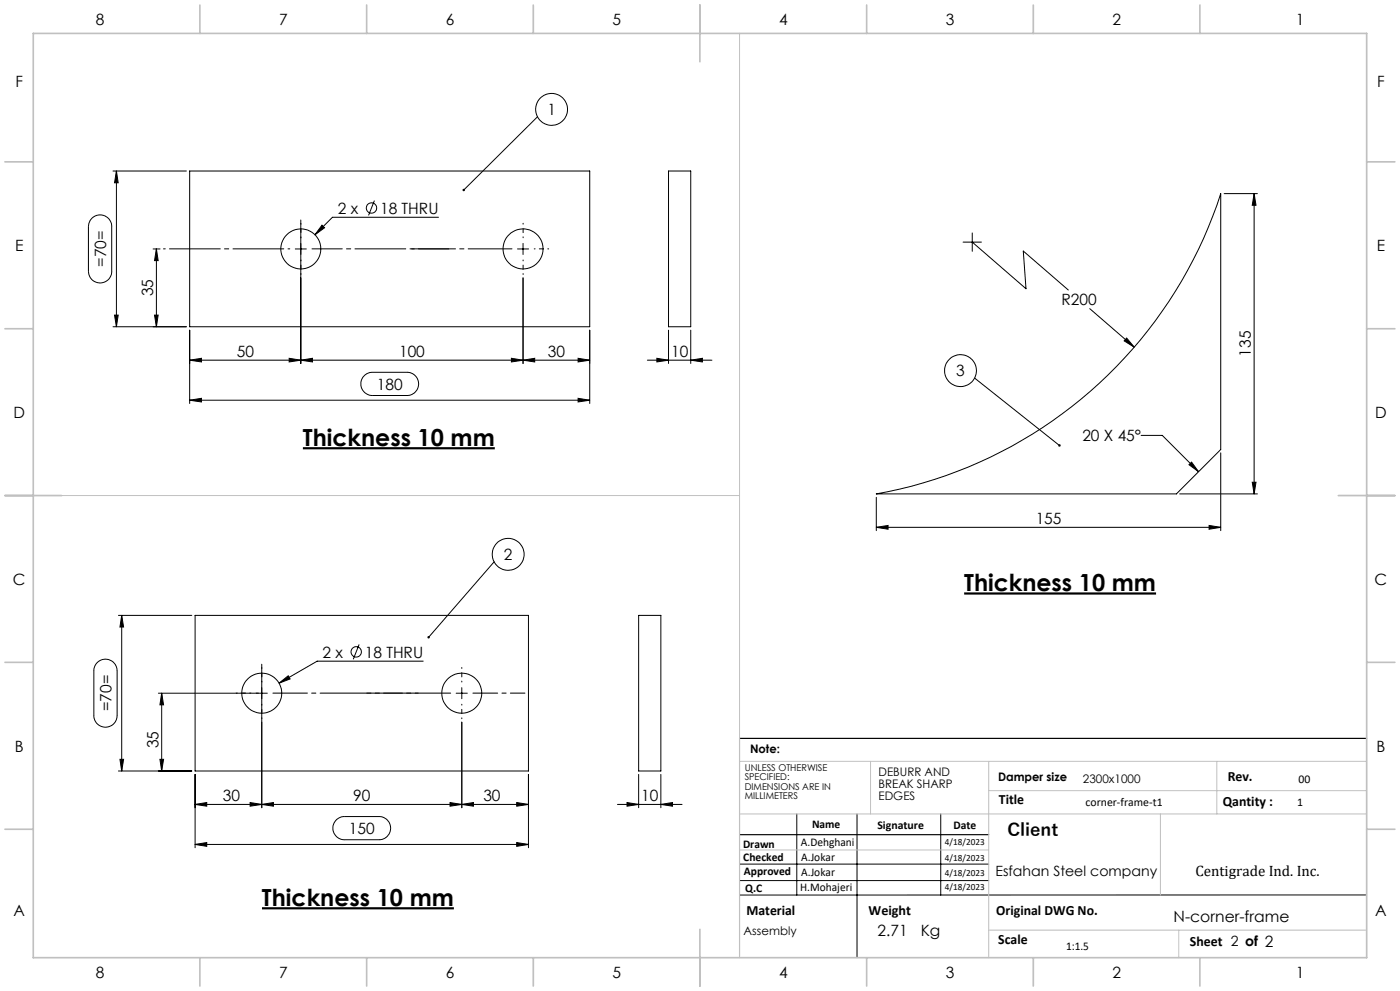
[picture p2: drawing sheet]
<svg xmlns="http://www.w3.org/2000/svg" width="420mm" height="297mm" viewBox="0 0 420 297" stroke-linecap="round" stroke-linejoin="round" font-family="sans-serif">
<g fill="none" stroke="#000" stroke-width=".3">
<path d="M161.3 35l-22.2 21.9M33.9 51.3h22M34.9 51.3l.6 3.5h-1.1zM34.9 51.3v46.6M56.9 51.3h120v46.6h-120zM200.6 51.3h6.6v46.6h-6.6zM367.2 58h10M376.2 58l.6 3.5h-1.1zM376.2 58v90M27.5 65.5a3.5 3.5 0 0 1 3.8-.8 3.5 3.5 0 0 1 2.2 3.2v13.4a3.5 3.5 0 0 1-3.5 3.5 3.5 3.5 0 0 1-3.5-3.5v-13.4l.2-1.1zM45.9 74.6h2.1M46.9 74.6l.5 3.5h-1z"/>
<path d="M46.9 74.6v23.3M88.6 74.6h3.3M90.2 65.9v43M96.6 67.5l.8 .8-2.9 2.1zM112.3 60.1l-1.7 4.5M131.6 65.1h-31.9l-5.2 5.3M155.3 74.6h3.3M156.9 73v3.3M288.9 72.6h5.5M291.7 72.6l16.1 13.9-.8-11.3 13.5 11.7M291.7 69.8v5.5M33.9 97.9h22"/>
<path d="M34.4 94.4h1.1l-.6 3.5zM46.4 94.4h1l-.5 3.5zM56.9 99v21.9M156.9 83.3v25.6M176.9 99v21.9M200.6 99v9.9M207.2 99v9.9M326.9 92.5l13.4 11.5M56.9 107.9l3.5-.5v1.1zM56.9 119.9l3.5-.5v1.1zM56.9 107.9h120M56.9 119.9h120"/>
<path d="M86.7 107.4l3.5 .5-3.5 .6zM90.2 107.9l3.5-.5v1.1zM109.3 112.5l.7-.5 1.5-.4h10.6a3.5 3.5 0 0 1 3.5 3.5 3.5 3.5 0 0 1-3.5 3.4h-10.3a3.5 3.5 0 0 1-3.3-2.1 3.5 3.5 0 0 1 .8-3.9zM153.4 107.4l3.5 .5-3.5 .6zM156.9 107.9l3.5-.5v1.1zM173.4 119.4l3.5 .5-3.5 .6zM173.4 107.4l3.5 .5-3.5 .6zM194.2 107.9h19.4M197.1 107.4l3.5 .5-3.5 .6zM207.2 107.9l3.5-.5v1.1zM292.4 113.3l25.5 20.2M338 101.3l2.3 2.7-3-1.8z"/>
<path d="M342.3 130.5h6.4l10.9 10.9M356.7 139.3l.8-.8 2.1 2.9zM366.2 135.7v23.3M262.9 158l3.5-.5v1.1zM262.9 149v10M262.9 158h103.3M262.9 148a133.2 133.2 0 0 0 103.3-90v76.7l-13.3 13.3zM353.9 148h23.3M362.7 157.5l3.5 .5-3.5 .6zM375.7 144.5h1.1l-.6 3.5zM148.2 168.4l-19.6 22.6M29.1 198.6a3.5 3.5 0 0 1 3.9-.8 3.5 3.5 0 0 1 2.1 3.2v13.5a3.5 3.5 0 0 1-3.5 3.4 3.5 3.5 0 0 1-3.4-3.4v-13.7l.3-1.3z"/>
<path d="M35.5 184.4h22M36.5 184.4l.6 3.5h-1.1zM36.5 184.4v46.7M58.5 184.4h100v46.7h-100zM78.5 199.1v43M107.7 193.1l-1.7 4.5M127 198.2h-31.9l-11.4 6.5M191.6 184.4h6.7v46.7h-6.7zM48.5 207.7l.6 3.5h-1.1zM48.5 207.7v23.4M80.2 207.7h-32.7M83.7 204.7l2.8-2.2 .5 1z"/>
<path d="M136.8 207.7h3.4M138.5 206.1v3.3M138.5 216.4v25.7M35.5 231.1h22M36 227.6h1.1l-.6 3.5zM48 227.6h1.1l-.6 3.5zM58.5 232.1v22M158.5 232.1v22M191.6 232.1v10M198.3 232.1v10M58.5 241.1l3.5-.6v1.1zM58.5 253.1l3.5-.6v1.1z"/>
<path d="M58.5 241.1h100M58.5 253.1h100M75 240.5l3.5 .6-3.5 .5zM78.5 241.1l3.5-.6v1.1zM100.9 245.7l.9-.6 1.3-.4h10.6a3.5 3.5 0 0 1 3.5 3.5 3.5 3.5 0 0 1-3.5 3.5h-10.3a3.5 3.5 0 0 1-3.3-2.2 3.5 3.5 0 0 1 .8-3.8zM135 240.5l3.5 .6-3.5 .5zM138.5 241.1l3.5-.6v1.1zM155 252.5l3.5 .6-3.5 .5zM155 240.5l3.5 .6-3.5 .5zM185.2 241.1h19.4M188.1 240.5l3.5 .6-3.5 .5zM198.3 241.1l3.5-.6v1.1z"/>
<path d="M221.9 259h74.7M239 243.9v24.3M257.1 243.9v43.1M282.2 243.9v24.3M221.9 263.9h74.7M410 268.2h-188.1"/>
<circle cx="165.5" cy="32.8" r="4.8"/>
<circle cx="90.2" cy="74.6" r="6"/>
<circle cx="111.4" cy="62.3" r="1.56"/>
<circle cx="156.9" cy="74.6" r="6"/>
<circle cx="288.1" cy="111.1" r="4.8"/>
<circle cx="152.4" cy="166.1" r="4.8"/>
<circle cx="106.9" cy="195.4" r="1.55"/>
<circle cx="78.5" cy="207.8" r="6"/>
<circle cx="138.5" cy="207.8" r="6"/>
</g>
<path d="M90.9 134.3h57.5M289.2 177.9h57.6M78.6 272.2h57.6" fill="none" stroke="#000" stroke-width=".66" stroke-linecap="butt"/>
<path d="M90.3 71.3v-4.4M90.3 77.9v4.4M156.9 71.3v-4.4M156.9 77.9v4.4M160.3 74.6h4.3M75.2 207.7h-4.3M78.5 204.4v-4.3M78.5 211.1v4.3M138.5 204.4v-4.3M138.5 211.1v4.3" fill="none" stroke="#000" stroke-width=".3" stroke-dasharray="15.2 1.3 1.3 1.3" stroke-dashoffset="15"/>
<path d="M153.6 74.6h-30.1" fill="none" stroke="#000" stroke-width=".3" stroke-dasharray="15.2 1.3 1.3 1.3" stroke-dashoffset="2.1"/>
<path d="M86.9 74.6h-37.9" fill="none" stroke="#000" stroke-width=".3" stroke-dasharray="15.2 1.3 1.3 1.3" stroke-dashoffset="-1.8"/>
<path d="M93.6 74.6h41" fill="none" stroke="#000" stroke-width=".3" stroke-dasharray="15.2 1.3 1.3 1.3" stroke-dashoffset="6.2"/>
<path d="M135.2 207.7h-25.2" fill="none" stroke="#000" stroke-width=".3" stroke-dasharray="15.2 1.3 1.3 1.3" stroke-dashoffset="4.6"/>
<path d="M141.9 207.7h15.6" fill="none" stroke="#000" stroke-width=".3" stroke-dasharray="15.2 1.3 1.3 1.3" stroke-dashoffset="7.8"/>
<path d="M81.9 207.7h43.5" fill="none" stroke="#000" stroke-width=".3" stroke-dasharray="15.2 1.3 1.3 1.3" stroke-dashoffset="4.9"/>
<path d="M221.9 221.3h188.1M221.9 250.2h74.7" fill="none" stroke="#000" stroke-width=".35"/>
<path d="M221.9 10v211.3M10 148.5h211.9M221.9 228.2h188.1M261.2 228.2v15.7M296.6 228.2v58.8M296.6 237h113.4M365.1 228.2v15.7M221.9 243.9h188.1M221.9 254.7h74.7M348.1 243.9v24.3M296.6 278.8h113.4M353.6 278.8v8.2" fill="none" stroke="#c0c0c0" stroke-width=".3"/>
<path d="M221.9 221.3v65.7" fill="none" stroke="#c0c0c0" stroke-width=".35"/>
<g fill="none" stroke="#c0c0c0" stroke-width=".5">
<path d="M10 10h400v277h-400zM60 1.5v8.5M110 1.5v8.5M160 1.5v8.5M210 1.5v17M260 1.5v8.5M310 1.5v8.5M360 1.5v8.5M1.5 48.5h8.5M410 48.5h8.5M1.5 98.5h8.5M410 98.5h8.5"/>
<path d="M1.5 148.5h17M401.5 148.5h17M1.5 198.5h8.5M410 198.5h8.5M1.5 248.5h8.5M410 248.5h8.5M210 278.5v17M60 287v8.5M110 287v8.5M160 287v8.5M260 287v8.5M310 287v8.5"/>
<path d="M360 287v8.5"/>
</g>
<g fill="#000">
<path d="M34.9 51.3l.6 3.5h-1.1zM34.4 94.4h1.1l-.6 3.5z"/>
<path d="M138.9 56.7v.5l.2-.3-.2 .3a.38 .38 0 0 0 .5 0 .38 .38 0 0 0 0-.5 .38 .38 0 0 0-.5 0zM128.3 190.7v.5l.3-.2-.3 .3a.37 .37 0 0 0 .5-.1 .37 .37 0 0 0 0-.5 .37 .37 0 0 0-.5 0zM317.6 133.2v.6h.5l-.2-.3 .2 .2 .1-.4z"/>
<path d="M96.6 67.5l-2.1 2.9 2.9-2.1zM56.9 107.9l3.5-.5v1.1zM86.7 107.4l3.5 .5-3.5 .6zM90.2 107.9l3.5-.5v1.1zM153.4 107.4l3.5 .5-3.5 .6zM56.9 119.9l3.5-.5v1.1zM173.4 119.4l3.5 .5-3.5 .6zM83.7 204.7l3.3-1.2-.5-1zM58.5 241.1l3.5-.6v1.1zM75 240.5l3.5 .6-3.5 .5zM58.5 253.1l3.5-.6v1.1zM155 252.5l3.5 .6-3.5 .5zM138.5 241.1l3.5-.6v1.1zM155 240.5l3.5 .6-3.5 .5zM356.7 139.3l.8-.8 2.1 2.9zM338 101.3l-.7 .9 3 1.8zM197.1 107.4l3.5 .5-3.5 .6zM207.2 107.9l3.5-.5v1.1zM188.1 240.5l3.5 .6-3.5 .5zM198.3 241.1l3.5-.6v1.1z"/>
<path d="M46.4 94.4h1l-.5 3.5zM46.9 74.6l.5 3.5h-1zM48 227.6h1.1l-.6 3.5zM48.5 207.7l.6 3.5h-1.1zM36 227.6h1.1l-.6 3.5zM36.5 184.4l.6 3.5h-1.1zM375.7 144.5h1.1l-.6 3.5zM376.2 58l.6 3.5h-1.1z"/>
<path d="M173.4 107.4l3.5 .5-3.5 .6zM156.9 107.9l3.5-.5v1.1zM135 240.5l3.5 .6-3.5 .5zM78.5 241.1l3.5-.6v1.1zM362.7 157.5l3.5 .5-3.5 .6zM262.9 158l3.5-.5v1.1z"/>
</g>
<g font-size="7.1">
<text x="90.9" y="133.6">Thickness 10 mm</text>
<text x="289.2" y="177.1">Thickness 10 mm</text>
<text x="78.6" y="271.5">Thickness 10 mm</text>
</g>
<text font-size="5.3" x="302.2" y="250.7">Client</text>
<g font-size="4.7">
<text x="28.7" y="7.6">8</text>
<text x="83.7" y="7.6">7</text>
<text x="133.7" y="7.6">6</text>
<text x="183.7" y="7.6">5</text>
<text x="233.7" y="7.6">4</text>
<text x="283.7" y="7.6">3</text>
<text x="333.7" y="7.6">2</text>
<text x="388.7" y="7.6">1</text>
<text x="4.6" y="26.1">F</text>
<text x="413.1" y="26.1">F</text>
<text x="164.2" y="34.4">1</text>
<text x="101.3" y="64">2 x</text>
<text x="114" y="64">18 THRU</text>
<text x="4.5" y="75.3">E</text>
<text x="413" y="75.3">E</text>
<text x="31.8" y="80" transform="rotate(-90 31.8 80)">=70=</text>
<text x="45.9" y="88.8" transform="rotate(-90 45.9 88.8)">35</text>
<text x="318.4" y="91.5">R200</text>
<text x="71" y="106.9">50</text>
<text x="119.7" y="106.9">100</text>
<text x="164.3" y="106.9">30</text>
<text x="201.3" y="106.9">10</text>
<text x="375.2" y="106.9" transform="rotate(-90 375.2 106.9)">135</text>
<text x="286.9" y="112.7">3</text>
<text x="113.1" y="116.8">180</text>
<text x="4" y="125.3">D</text>
<text x="412.5" y="125.3">D</text>
<text x="324.7" y="132.2">20 X 45°</text>
<text x="310.7" y="157">155</text>
<text x="151.2" y="167.7">2</text>
<text x="3.9" y="175.3">C</text>
<text x="412.4" y="175.3">C</text>
<text x="96.8" y="197.1">2 x</text>
<text x="109.5" y="197.1">18 THRU</text>
<text x="33.4" y="213.1" transform="rotate(-90 33.4 213.1)">=70=</text>
<text x="4.4" y="225.3">B</text>
<text x="47.5" y="224.3" transform="rotate(-90 47.5 224.3)">35</text>
<text x="412.9" y="225.3">B</text>
<text x="66.8" y="240">30</text>
<text x="106" y="240">90</text>
<text x="145" y="240">30</text>
<text x="192.3" y="240">10</text>
<text x="104.7" y="249.9">150</text>
<text x="4" y="274.6">A</text>
<text x="412.5" y="274.6">A</text>
<text x="263.3" y="280.5">2.71</text>
<text x="276.2" y="280.5">Kg</text>
<text x="352.1" y="276.4">N-corner-frame</text>
<text x="28.7" y="293.1">8</text>
<text x="83.7" y="293.1">7</text>
<text x="133.7" y="293.1">6</text>
<text x="183.7" y="293.1">5</text>
<text x="233.7" y="293.1">4</text>
<text x="283.7" y="293.1">3</text>
<text x="333.7" y="293.1">2</text>
<text x="388.7" y="293.1">1</text>
</g>
<text font-size="4.5" x="358.6" y="262.6">Centigrade Ind. Inc.</text>
<g font-size="4.2">
<text x="368.3" y="234.1">Rev.</text>
<text x="299.7" y="240.9">Title</text>
<text x="366.8" y="241.6">Qantity :</text>
<text x="298.6" y="262.6">Esfahan Steel company</text>
<text x="223.9" y="274.2">Material</text>
<text x="260.6" y="274.2">Weight</text>
<text x="298.9" y="274.2">Original DWG No.</text>
<text x="299.5" y="282.8">Scale</text>
<text x="357" y="283.6">Sheet 2 of 2</text>
</g>
<g font-size="3.5">
<text x="225" y="225.7">Note:</text>
<text x="263.6" y="232.6">DEBURR AND</text>
<text x="263.6" y="236.1">BREAK SHARP</text>
<text x="263.6" y="239.7">EDGES</text>
<text x="299.4" y="234.1">Damper size</text>
<text x="324.9" y="234.7">2300x1000</text>
<text x="389.6" y="234.7">00</text>
<text x="325.7" y="241.6">corner-frame-t1</text>
<text x="389.2" y="241.6">1</text>
<text x="243.6" y="248.1">Name</text>
<text x="263.2" y="248.5">Signature</text>
<text x="286" y="248.5">Date</text>
<text x="222.9" y="254">Drawn</text>
<text x="240.3" y="253.6">A.Dehghani</text>
<text x="240.4" y="257.9">A.Jokar</text>
<text x="223" y="258.1">Checked</text>
<text x="223.2" y="262.1">Approved</text>
<text x="240.4" y="262.4">A.Jokar</text>
<text x="223.6" y="267.4">Q.C</text>
<text x="240.1" y="267.1">H.Mohajeri</text>
<text x="223.1" y="280.2">Assembly</text>
<text x="319.8" y="284.6">1:1.5</text>
</g>
<g font-size="2.8">
<text x="223.4" y="231">UNLESS OTHERWISE</text>
<text x="223.4" y="233.8">SPECIFIED:</text>
<text x="223.4" y="236.7">DIMENSIONS ARE IN</text>
<text x="223.4" y="239.5">MILLIMETERS</text>
<text x="283.5" y="253.2">4/18/2023</text>
<text x="283.5" y="258.1">4/18/2023</text>
<text x="283.5" y="262.7">4/18/2023</text>
<text x="283.5" y="266.6">4/18/2023</text>
</g>
</svg>
